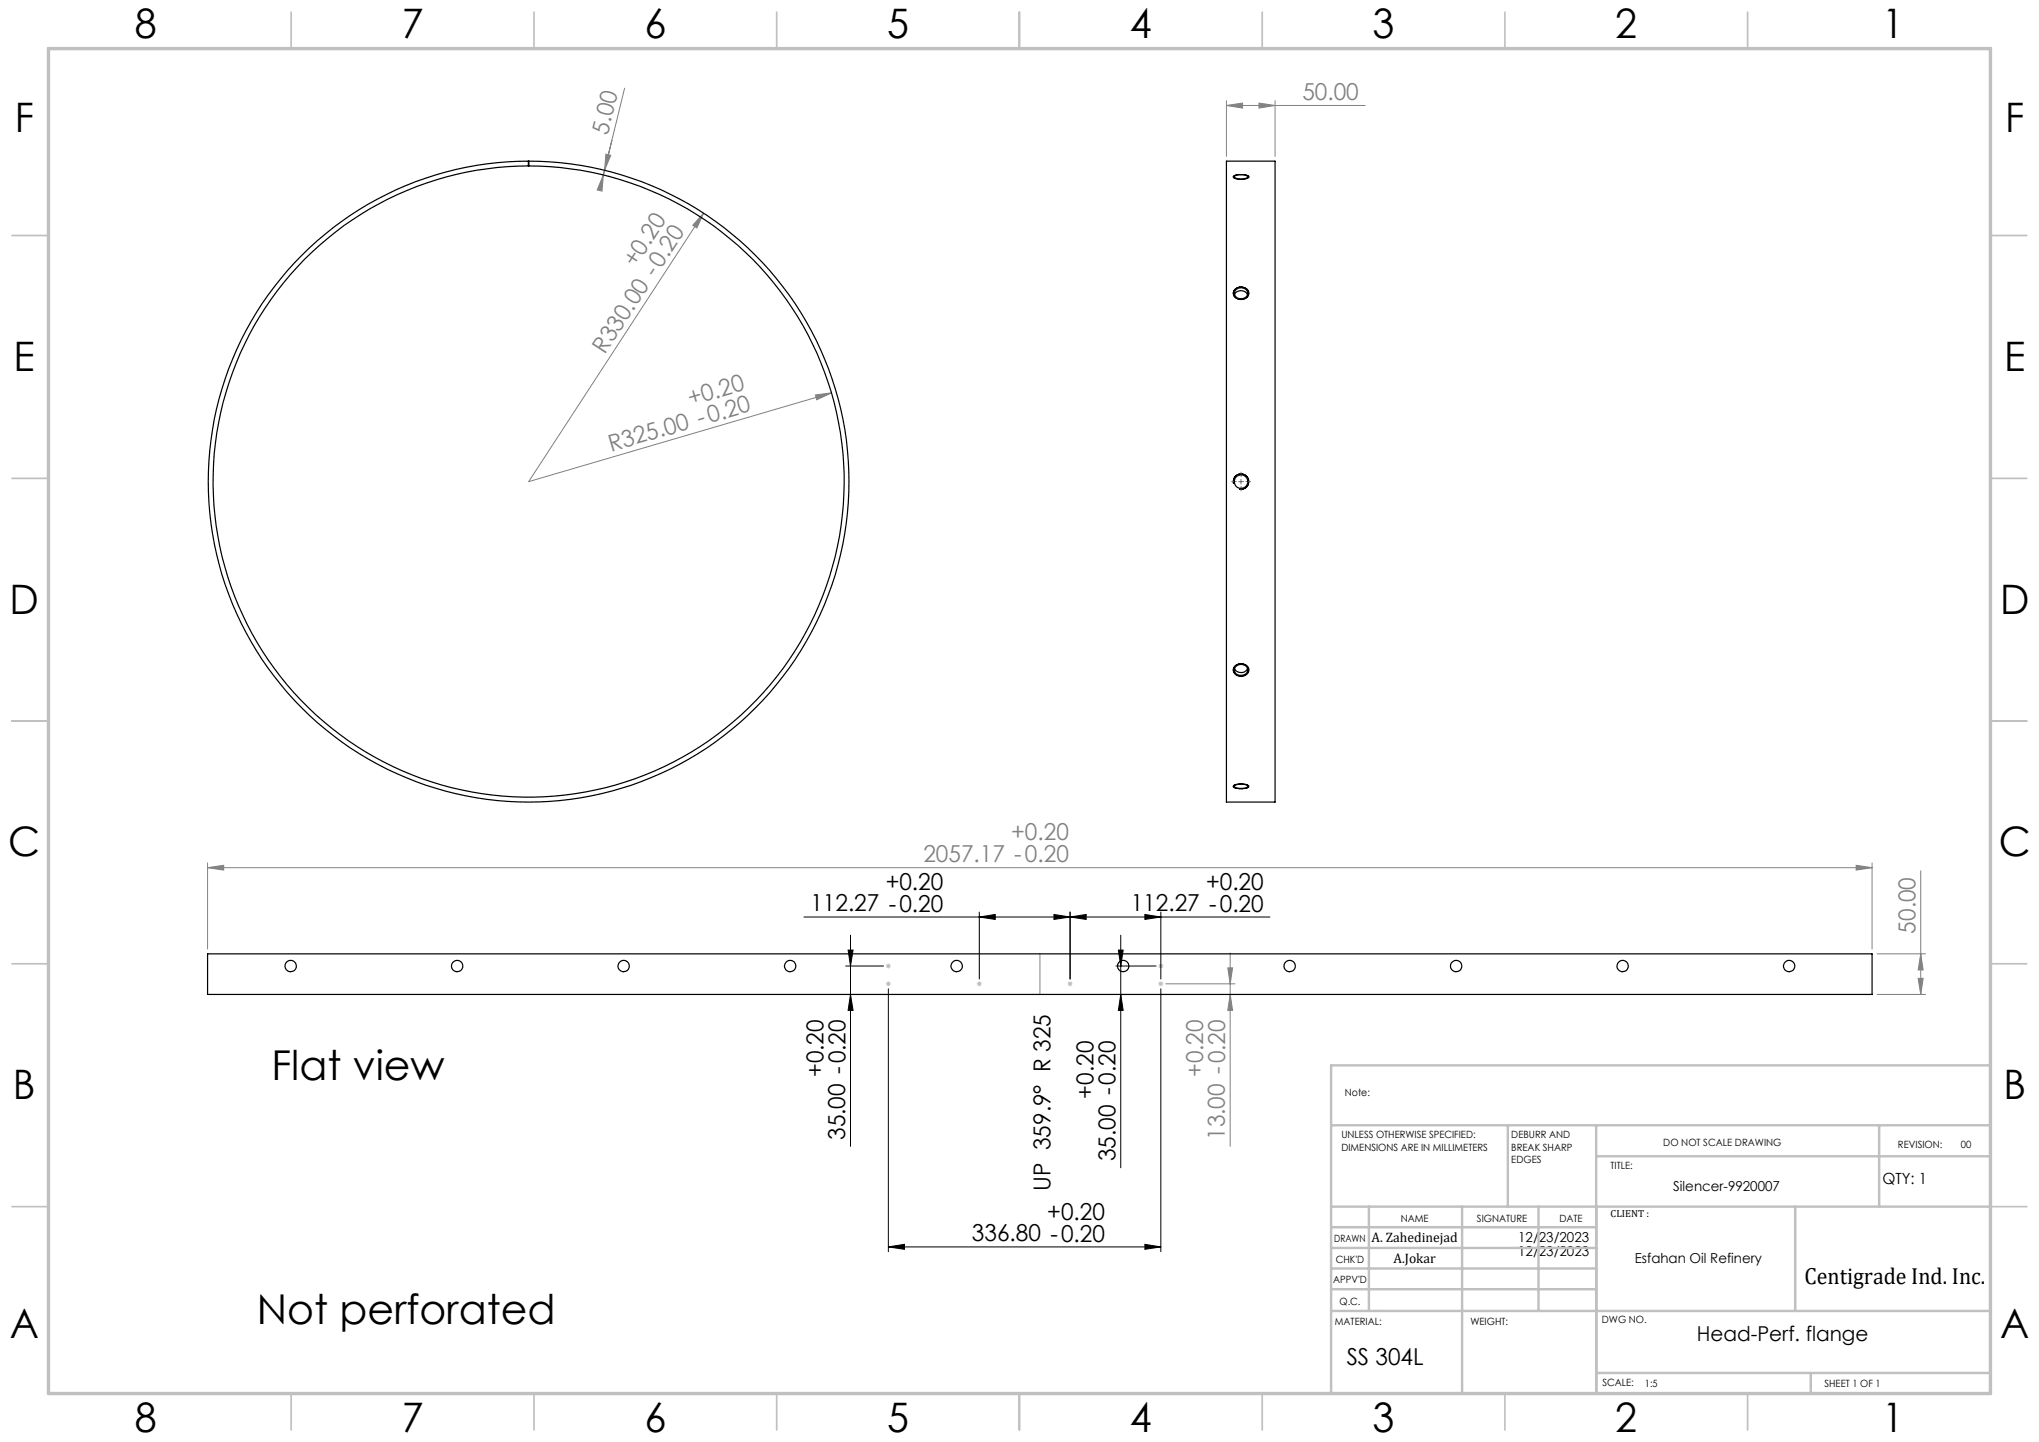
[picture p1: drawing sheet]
<svg xmlns="http://www.w3.org/2000/svg" width="420mm" height="297mm" viewBox="0 0 420 297" stroke-linecap="round" stroke-linejoin="round" font-family="sans-serif">
<g fill="none" stroke="#000" stroke-width=".21">
<path d="M254.1 36.3a3.4 3.4 0 0 1 3.1 .1 2.91 2.91 0 0 1-3.2 .1zM254.5 59.5a1.62 1.62 0 0 1 1.7-.3 1.62 1.62 0 0 1 1 1.5 1.65 1.65 0 0 1-1.7 1 1.65 1.65 0 0 1-1.5-1.4zM254.1 99.6a1.59 1.59 0 0 1 1.4-2 1.59 1.59 0 0 1 1.7 1.7 1.59 1.59 0 0 1-2 1.4M254.3 137.3a1.7 1.7 0 0 1 1.7-.6 1.7 1.7 0 0 1 1.2 1.3 1.63 1.63 0 0 1-1.6 1.3 1.63 1.63 0 0 1-1.6-1.5zM254.2 161.7a3.6 3.6 0 0 1 3 .2 1.93 1.93 0 0 1-2.1 .5l-.8-.2a.26 .26 0 0 1-.3-.2 .26 .26 0 0 1 .2-.3zM165.6 188.9h96M174.2 199h7.8M174.7 195.7h1l-.5 3.3zM175.2 192.6v43.5M201.7 188.9l3.3-.6v1.1zM201.7 187.9v13.7M217.1 188.3l3.3 .6-3.3 .5z"/>
<path d="M220.4 188.9l3.3-.6v1.1zM220.4 187.9v13.7M229.9 199h8.2M230.4 195.7h1l-.5 3.3zM230.9 192.6v47.9M235.8 188.3l3.3 .6-3.3 .5zM239.1 187.9v13.7M175.2 204.8l.5 3.3h-1zM183 203.7v54.1M230.9 204.8l.5 3.3h-1zM239.1 203.7v54.1M183 256.8l3.3-.5v1z"/>
<path d="M183 256.8h56.1M235.8 256.3l3.3 .5-3.3 .5z"/>
</g>
<g fill="none" stroke="#808080" stroke-width=".21">
<path d="M128.7 18.2l-4.4 17.9M124.3 36.1l-.3 3.3-1-.3zM124.5 35.1l-.2 1M124.8 31.7l1 .3-1.3 3.1zM125.3 36.3h.1M125.5 35.3h.1M252.6 21.7l3.3-.5v1.1zM252.6 20.7v11.5M252.6 21.7h28.6M259.3 21.2l3.3 .5-3.3 .6zM262.6 20.7v11.5M144.9 43.9l-1.4 3.1-.8-.6z"/>
<path d="M144.9 43.9l-36 55.3 62.4-18.3M168 81.3l3.3-.4-3.1 1.4zM42.8 178.7l3.3-.5v1zM42.8 177.7v17.8M42.8 178.7h342.8M382.3 178.2l3.3 .5-3.3 .5zM385.6 177.7v17.8M395.6 179.3v25.5M214.2 196.5v8.3M252.9 199.4h1l-.5 3.2zM253.4 196.3v39.8M386.6 196.5h10"/>
<path d="M395.6 196.5l.5 3.3h-1zM240.1 202.6h14.3M253.4 204.8l.5 3.3h-1zM386.6 204.8h10M395.1 201.5h1l-.5 3.3z"/>
</g>
<g fill="none" stroke="#c0c0c0" stroke-width=".21">
<path d="M182.5 199h1M182.6 198.6l.7 .7M183 198.5v1M183.3 198.6l-.7 .7M238.6 199h1M238.8 198.6l.7 .7M239.1 198.5v1M239.5 198.6l-.7 .7M182.5 202.6h1M182.6 202.3l.7 .7M183 202.1v1M183.3 202.3l-.7 .7"/>
<path d="M201.2 202.6h1M201.4 202.3l.7 .7M201.7 202.1v1M202.1 202.3l-.7 .7M219.9 202.6h1M220.1 202.3l.7 .7M220.4 202.1v1M220.8 202.3l-.7 .7M238.6 202.6h1M238.8 202.3l.7 .7M239.1 202.1v1M239.5 202.3l-.7 .7"/>
</g>
<g fill="none" stroke="#c0c0c0" stroke-width=".35">
<path d="M60 2.5v7.5M110 2.5v7.5M160 2.5v7.5M210 2.5v7.5M260 2.5v7.5M310 2.5v7.5M360 2.5v7.5M2.5 48.5h7.5M410 48.5h7.5M2.5 98.5h7.5M410 98.5h7.5M2.5 148.5h7.5"/>
<path d="M410 148.5h7.5M2.5 198.5h7.5M410 198.5h7.5M2.5 248.5h7.5M410 248.5h7.5M60 287v7.5M110 287v7.5M160 287v7.5M210 287v7.5M260 287v7.5M310 287v7.5M360 287v7.5"/>
</g>
<g fill="none" stroke="#c0c0c0" stroke-width=".5">
<path d="M410 219.4h-135.8v67.4M274.2 231.8h135.8M310.6 231.8v16.7M328.8 231.8v55.2M328.8 238.2h81.2M387.1 231.8v16.7M274.2 248.5h135.8M274.2 257h54.6M274.2 252.8h54.6M282 248.5v21.5M301.2 248.5v38.3M316.9 248.5v21.5"/>
<path d="M369.8 248.5v21.5M274.2 265.5h54.6M274.2 261.3h54.6M274.2 270h135.8M328.8 282.8h81.2M373 282.8v4.2"/>
</g>
<path d="M10 10h400v277h-400z" fill="none" stroke="#c0c0c0" stroke-width=".7"/>
<path d="M254.7 99.2h-1M255.7 98.2v-1M256.7 99.2h.9M255.7 100.2v.9" fill="none" stroke="#808000" stroke-width=".21" stroke-dasharray="15.2 1.3 1.3 1.3"/>
<path d="M255.1 99.2h1.1M255.6 98.7v1" fill="none" stroke="#808000" stroke-width=".21"/>
<g fill="#000">
<path d="M220.4 188.9l3.3-.6v1.1zM235.8 188.3l3.3 .6-3.3 .5z"/>
<path d="M230.4 195.7h1l-.5 3.3zM230.9 204.8l.5 3.3h-1zM174.7 195.7h1l-.5 3.3zM175.2 204.8l.5 3.3h-1z"/>
<path d="M235.8 256.3l3.3 .5-3.3 .5zM183 256.8l3.3-.5v1zM217.1 188.3l3.3 .6-3.3 .5zM201.7 188.9l3.3-.6v1.1z"/>
</g>
<g fill="#808080">
<path d="M168 81.3l3.3-.4-3.1 1.4z"/>
<path d="M144.9 43.9l-1.4 3.1-.8-.6z"/>
<path d="M252.9 199.4h1l-.5 3.2zM253.4 204.8l.5 3.3h-1z"/>
<path d="M382.3 178.2l3.3 .5-3.3 .5zM42.8 178.7l3.3-.5v1z"/>
<path d="M252.6 21.7l3.3-.5v1.1zM259.3 21.2l3.3 .5-3.3 .6z"/>
<path d="M124.8 31.7l1 .3-1.3 3.1zM124.3 36.1l-.3 3.3-1-.3z"/>
<path d="M395.1 201.5h1l-.5 3.3zM395.6 196.5l.5 3.3h-1z"/>
</g>
<g fill="none" stroke="#000" stroke-width=".25">
<path d="M252.6 33.2h10v132h-10zM254.4 36.2l1.7-.2a.83 .83 0 0 1 .9 .5 2.58 2.58 0 0 1-2.8-.1zM62.2 52.6a65.9 65.9 0 0 1 46.6-19.4v1a65 65 0 0 0-57.9 94.4 65 65 0 0 0 110.4 9 65 65 0 0 0-41.7-102.5l-2.1-.3a57.9 57.9 0 0 0-8.6-.6v-1a66 66 0 0 1 63.7 83.1 66 66 0 0 1-96.7 40 66 66 0 0 1-13.7-103.7zM254.4 59.8a1.46 1.46 0 0 1 1.6-.5 1.46 1.46 0 0 1 1 1.2 1.4 1.4 0 0 1-1.5 1.1 1.4 1.4 0 0 1-1.2-1.4zM254.3 60.7a1.48 1.48 0 0 1 1.3-.8 1.48 1.48 0 0 1 1.4 .8M254.3 137.7a1.49 1.49 0 0 0 1.3 .8 1.49 1.49 0 0 0 1.4-.8M254.4 137.4a1.46 1.46 0 0 1 1.6-.5 1.46 1.46 0 0 1 1 1.2 1.45 1.45 0 0 1-1.4 1 1.45 1.45 0 0 1-1.4-1.1zM254.4 161.7l.8-.2h.9a.83 .83 0 0 1 .9 .5 2.87 2.87 0 0 1-2.7 .1l-.1-.1zM42.8 196.5h342.8v8.3h-342.8z"/>
<circle cx="255.6" cy="99.2" r="1.4"/>
<circle cx="59.9" cy="199" r="1.17"/>
<circle cx="94.2" cy="199" r="1.17"/>
<circle cx="128.5" cy="199" r="1.16"/>
<circle cx="162.8" cy="199" r="1.17"/>
<circle cx="197.1" cy="199" r="1.17"/>
<circle cx="231.4" cy="199" r="1.17"/>
<circle cx="265.6" cy="199" r="1.17"/>
<circle cx="299.9" cy="199" r="1.17"/>
<circle cx="334.2" cy="199" r="1.16"/>
<circle cx="368.5" cy="199" r="1.16"/>
</g>
<g font-size="8.5">
<text x="55.9" y="222.4">Flat view</text>
<text x="52.9" y="272.8">Not perforated</text>
</g>
<g font-size="8.4">
<text x="27.7" y="7.9">8</text>
<text x="82.7" y="7.9">7</text>
<text x="132.7" y="7.9">6</text>
<text x="182.7" y="7.9">5</text>
<text x="232.7" y="7.9">4</text>
<text x="282.7" y="7.9">3</text>
<text x="332.7" y="7.9">2</text>
<text x="387.7" y="7.9">1</text>
<text x="3" y="27.1">F</text>
<text x="413" y="27.1">F</text>
<text x="2.8" y="76.4">E</text>
<text x="412.8" y="76.4">E</text>
<text x="2" y="126.4">D</text>
<text x="412" y="126.4">D</text>
<text x="1.7" y="176.4">C</text>
<text x="411.7" y="176.4">C</text>
<text x="2.7" y="226.4">B</text>
<text x="412.7" y="226.4">B</text>
<text x="2" y="275.6">A</text>
<text x="412" y="275.6">A</text>
<text x="27.7" y="294.9">8</text>
<text x="82.7" y="294.9">7</text>
<text x="132.7" y="294.9">6</text>
<text x="182.7" y="294.9">5</text>
<text x="232.7" y="294.9">4</text>
<text x="282.7" y="294.9">3</text>
<text x="332.7" y="294.9">2</text>
<text x="387.7" y="294.9">1</text>
</g>
<g font-size="4.8" fill="#808080">
<text x="268.3" y="20.6">50.00</text>
<text x="125.2" y="27.9" transform="rotate(-76 125.2 27.9)">5.00</text>
<text x="130.9" y="55.3" transform="rotate(-57 130.9 55.3)">+0.20</text>
<text x="124.6" y="73.1" transform="rotate(-57 124.6 73.1)">R330.00 -0.20</text>
<text x="142.2" y="83.6" transform="rotate(-16 142.2 83.6)">+0.20</text>
<text x="125.9" y="93.1" transform="rotate(-16 125.9 93.1)">R325.00 -0.20</text>
<text x="208.3" y="173.1">+0.20</text>
<text x="190.2" y="177.6">2057.17 -0.20</text>
<text x="394.6" y="192.3" transform="rotate(-90 394.6 192.3)">50.00</text>
<text x="247.8" y="221.9" transform="rotate(-90 247.8 221.9)">+0.20</text>
<text x="252.3" y="234.8" transform="rotate(-90 252.3 234.8)">13.00 -0.20</text>
</g>
<g font-size="4.8">
<text x="182.4" y="183.2">+0.20</text>
<text x="248.4" y="183.2">+0.20</text>
<text x="166.9" y="187.7">112.27 -0.20</text>
<text x="232.9" y="187.7">112.27 -0.20</text>
<text x="169.6" y="221.9" transform="rotate(-90 169.6 221.9)">+0.20</text>
<text x="225.3" y="226.3" transform="rotate(-90 225.3 226.3)">+0.20</text>
<text x="174.1" y="234.8" transform="rotate(-90 174.1 234.8)">35.00 -0.20</text>
<text x="229.7" y="239.2" transform="rotate(-90 229.7 239.2)">35.00 -0.20</text>
<text x="216.4" y="245.3" transform="rotate(-90 216.4 245.3)">UP 359.9° R 325</text>
<text x="215.7" y="251.2">+0.20</text>
<text x="200.2" y="255.7">336.80 -0.20</text>
<text x="371.7" y="264.5">Centigrade Ind. Inc.</text>
<text x="277.4" y="281.1">SS 304L</text>
</g>
<text font-size="4.2" x="349.5" y="276.1">Head-Perf. flange</text>
<text font-size="3.2" x="387.7" y="243.9">QTY: 1</text>
<g font-size="2.8">
<text x="344.7" y="245.3">Silencer-9920007</text>
<text x="282.5" y="255.9">A. Zahedinejad</text>
<text x="312.7" y="255.9">12/23/2023</text>
<text x="287" y="260.1">A.Jokar</text>
<text x="312.7" y="258.7">12/23/2023</text>
<text x="336.7" y="260.1">Esfahan Oil Refinery</text>
</g>
<g font-size="2.1">
<text x="277" y="225.8">Note:</text>
<text x="276.3" y="234.5">UNLESS OTHERWISE SPECIFIED:</text>
<text x="276.3" y="237">DIMENSIONS ARE IN MILLIMETERS</text>
<text x="311.3" y="234.5">DEBURR AND</text>
<text x="311.3" y="237">BREAK SHARP</text>
<text x="311.3" y="239.5">EDGES</text>
<text x="342.6" y="235.9">DO NOT SCALE DRAWING</text>
<text x="391" y="236.5">REVISION:</text>
<text x="403.9" y="236.5">00</text>
<text x="331.8" y="240.8">TITLE:</text>
<text x="288.5" y="251.7">NAME</text>
<text x="304.2" y="251.7">SIGNATURE</text>
<text x="321.2" y="251.7">DATE</text>
<text x="331.8" y="250.7">CLIENT :</text>
<text x="274.8" y="255.8">DRAWN</text>
<text x="275.1" y="260.1">CHK'D</text>
<text x="274.6" y="264.2">APPV'D</text>
<text x="275.9" y="268.7">Q.C.</text>
<text x="275" y="273">MATERIAL:</text>
<text x="302.9" y="273">WEIGHT:</text>
<text x="330" y="272.5">DWG NO.</text>
<text x="330.1" y="285.6">SCALE:</text>
<text x="338.8" y="285.6">1:5</text>
<text x="375.8" y="285.6">SHEET 1 OF 1</text>
</g>
</svg>
